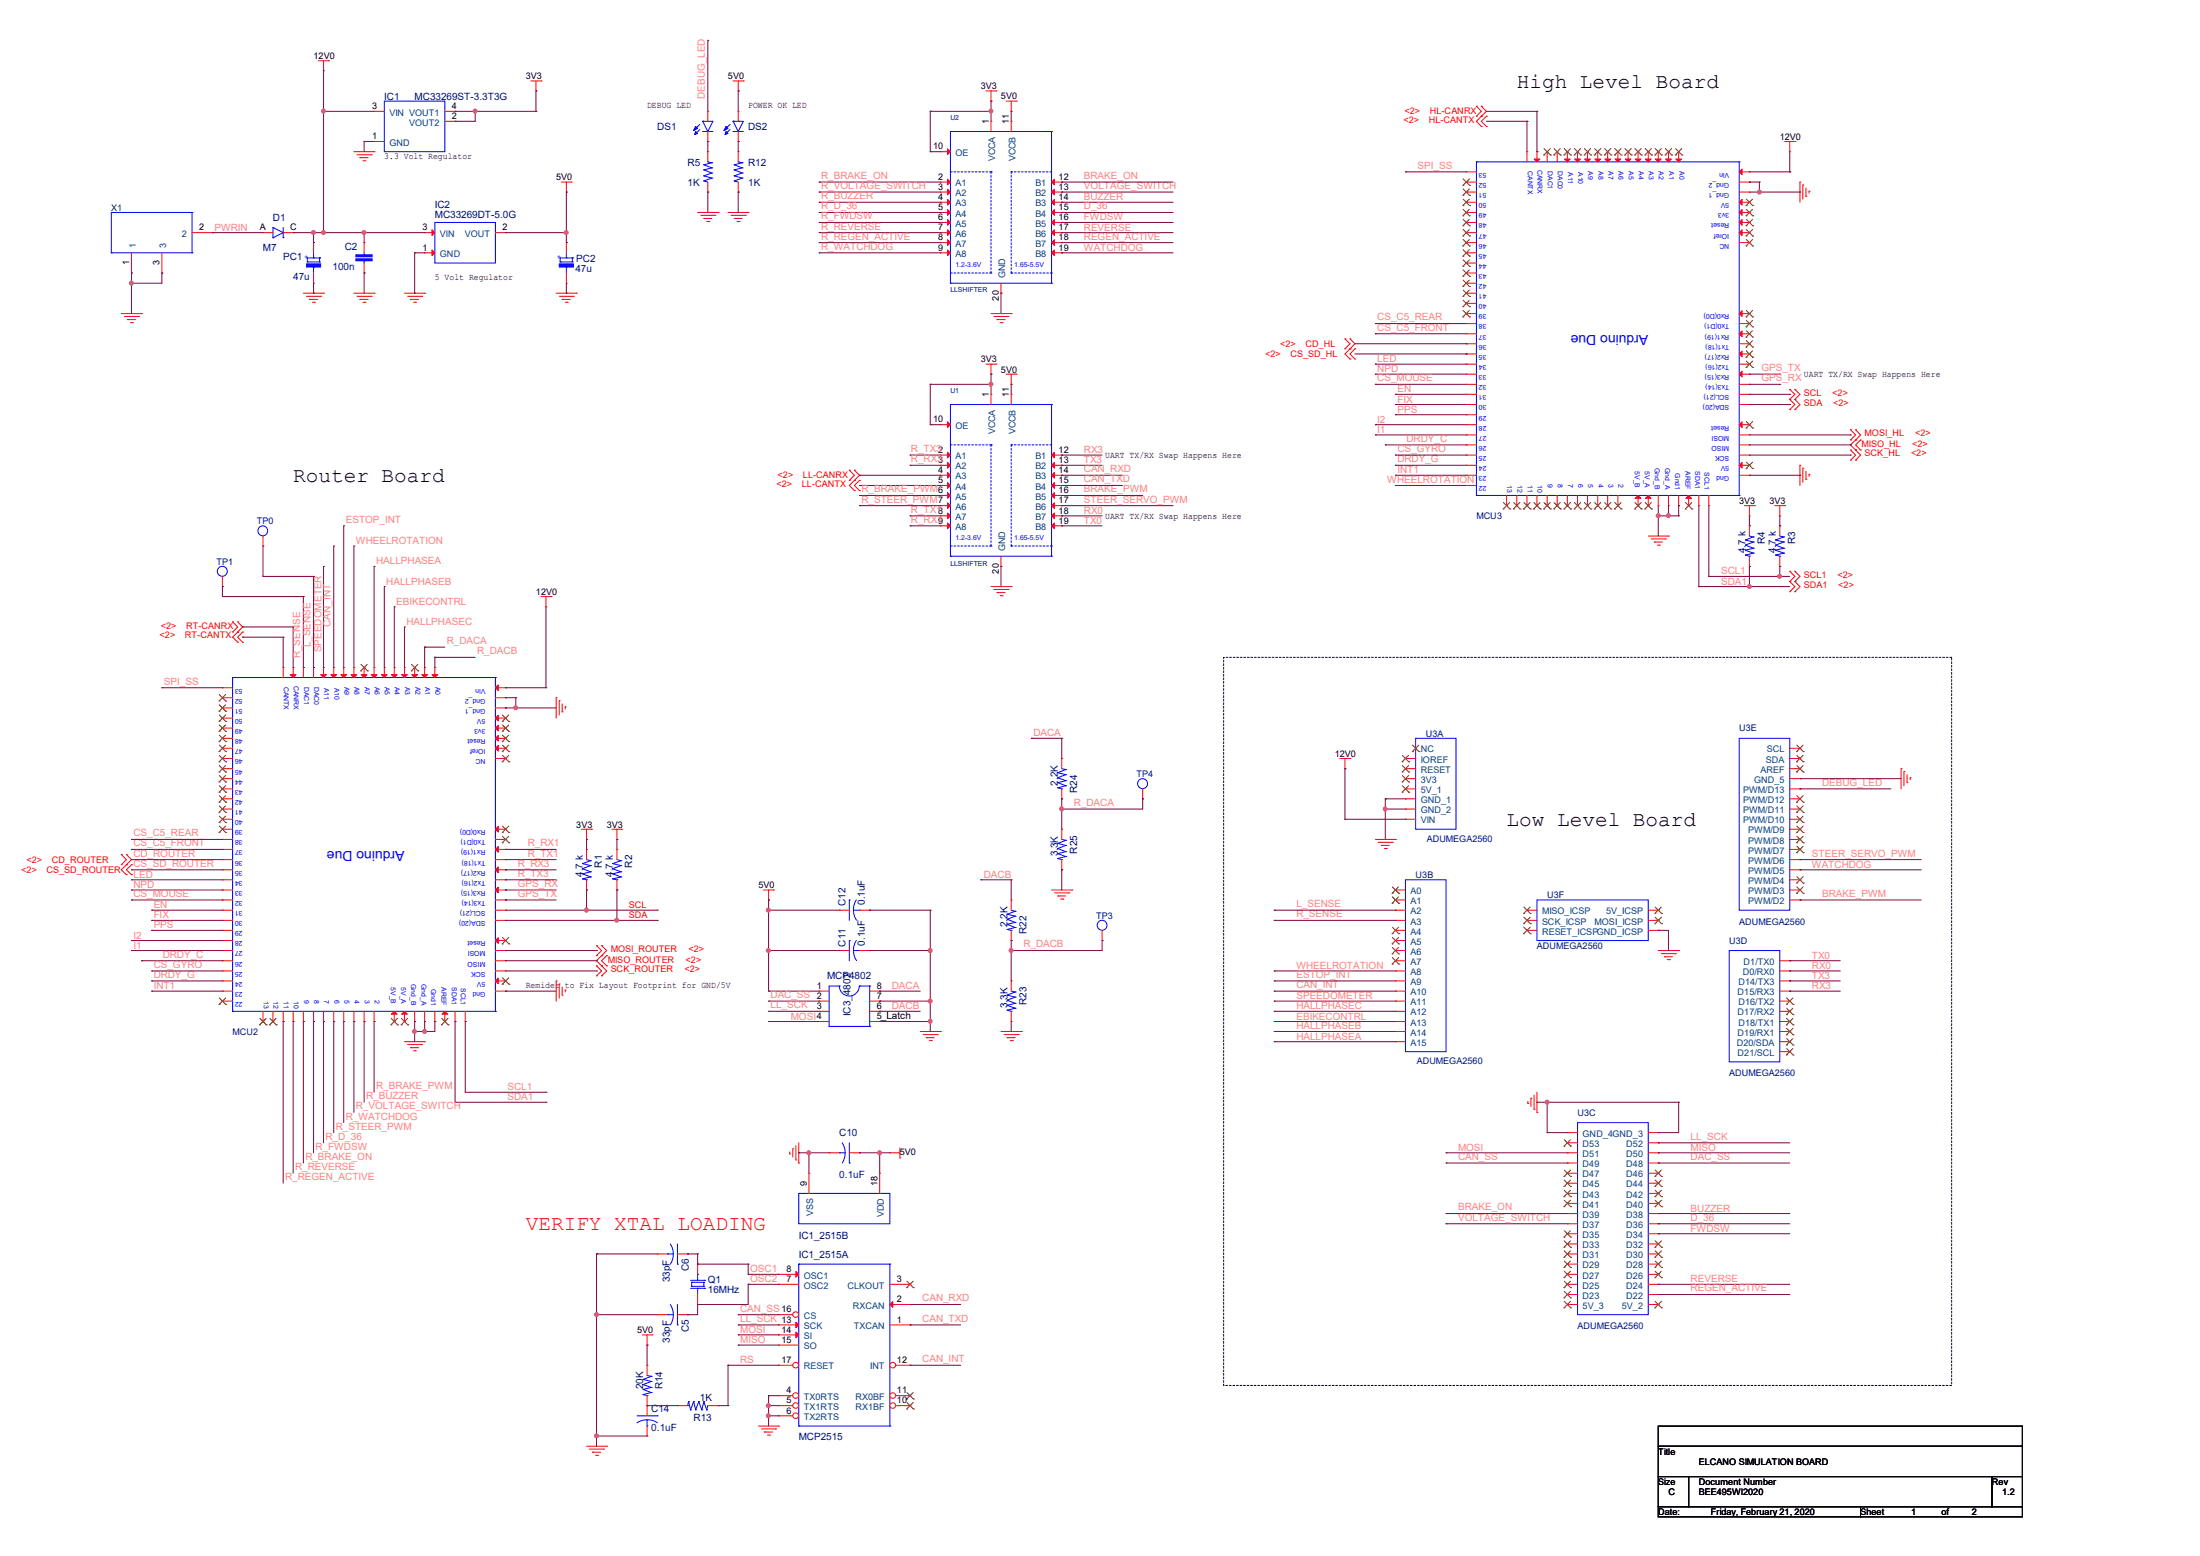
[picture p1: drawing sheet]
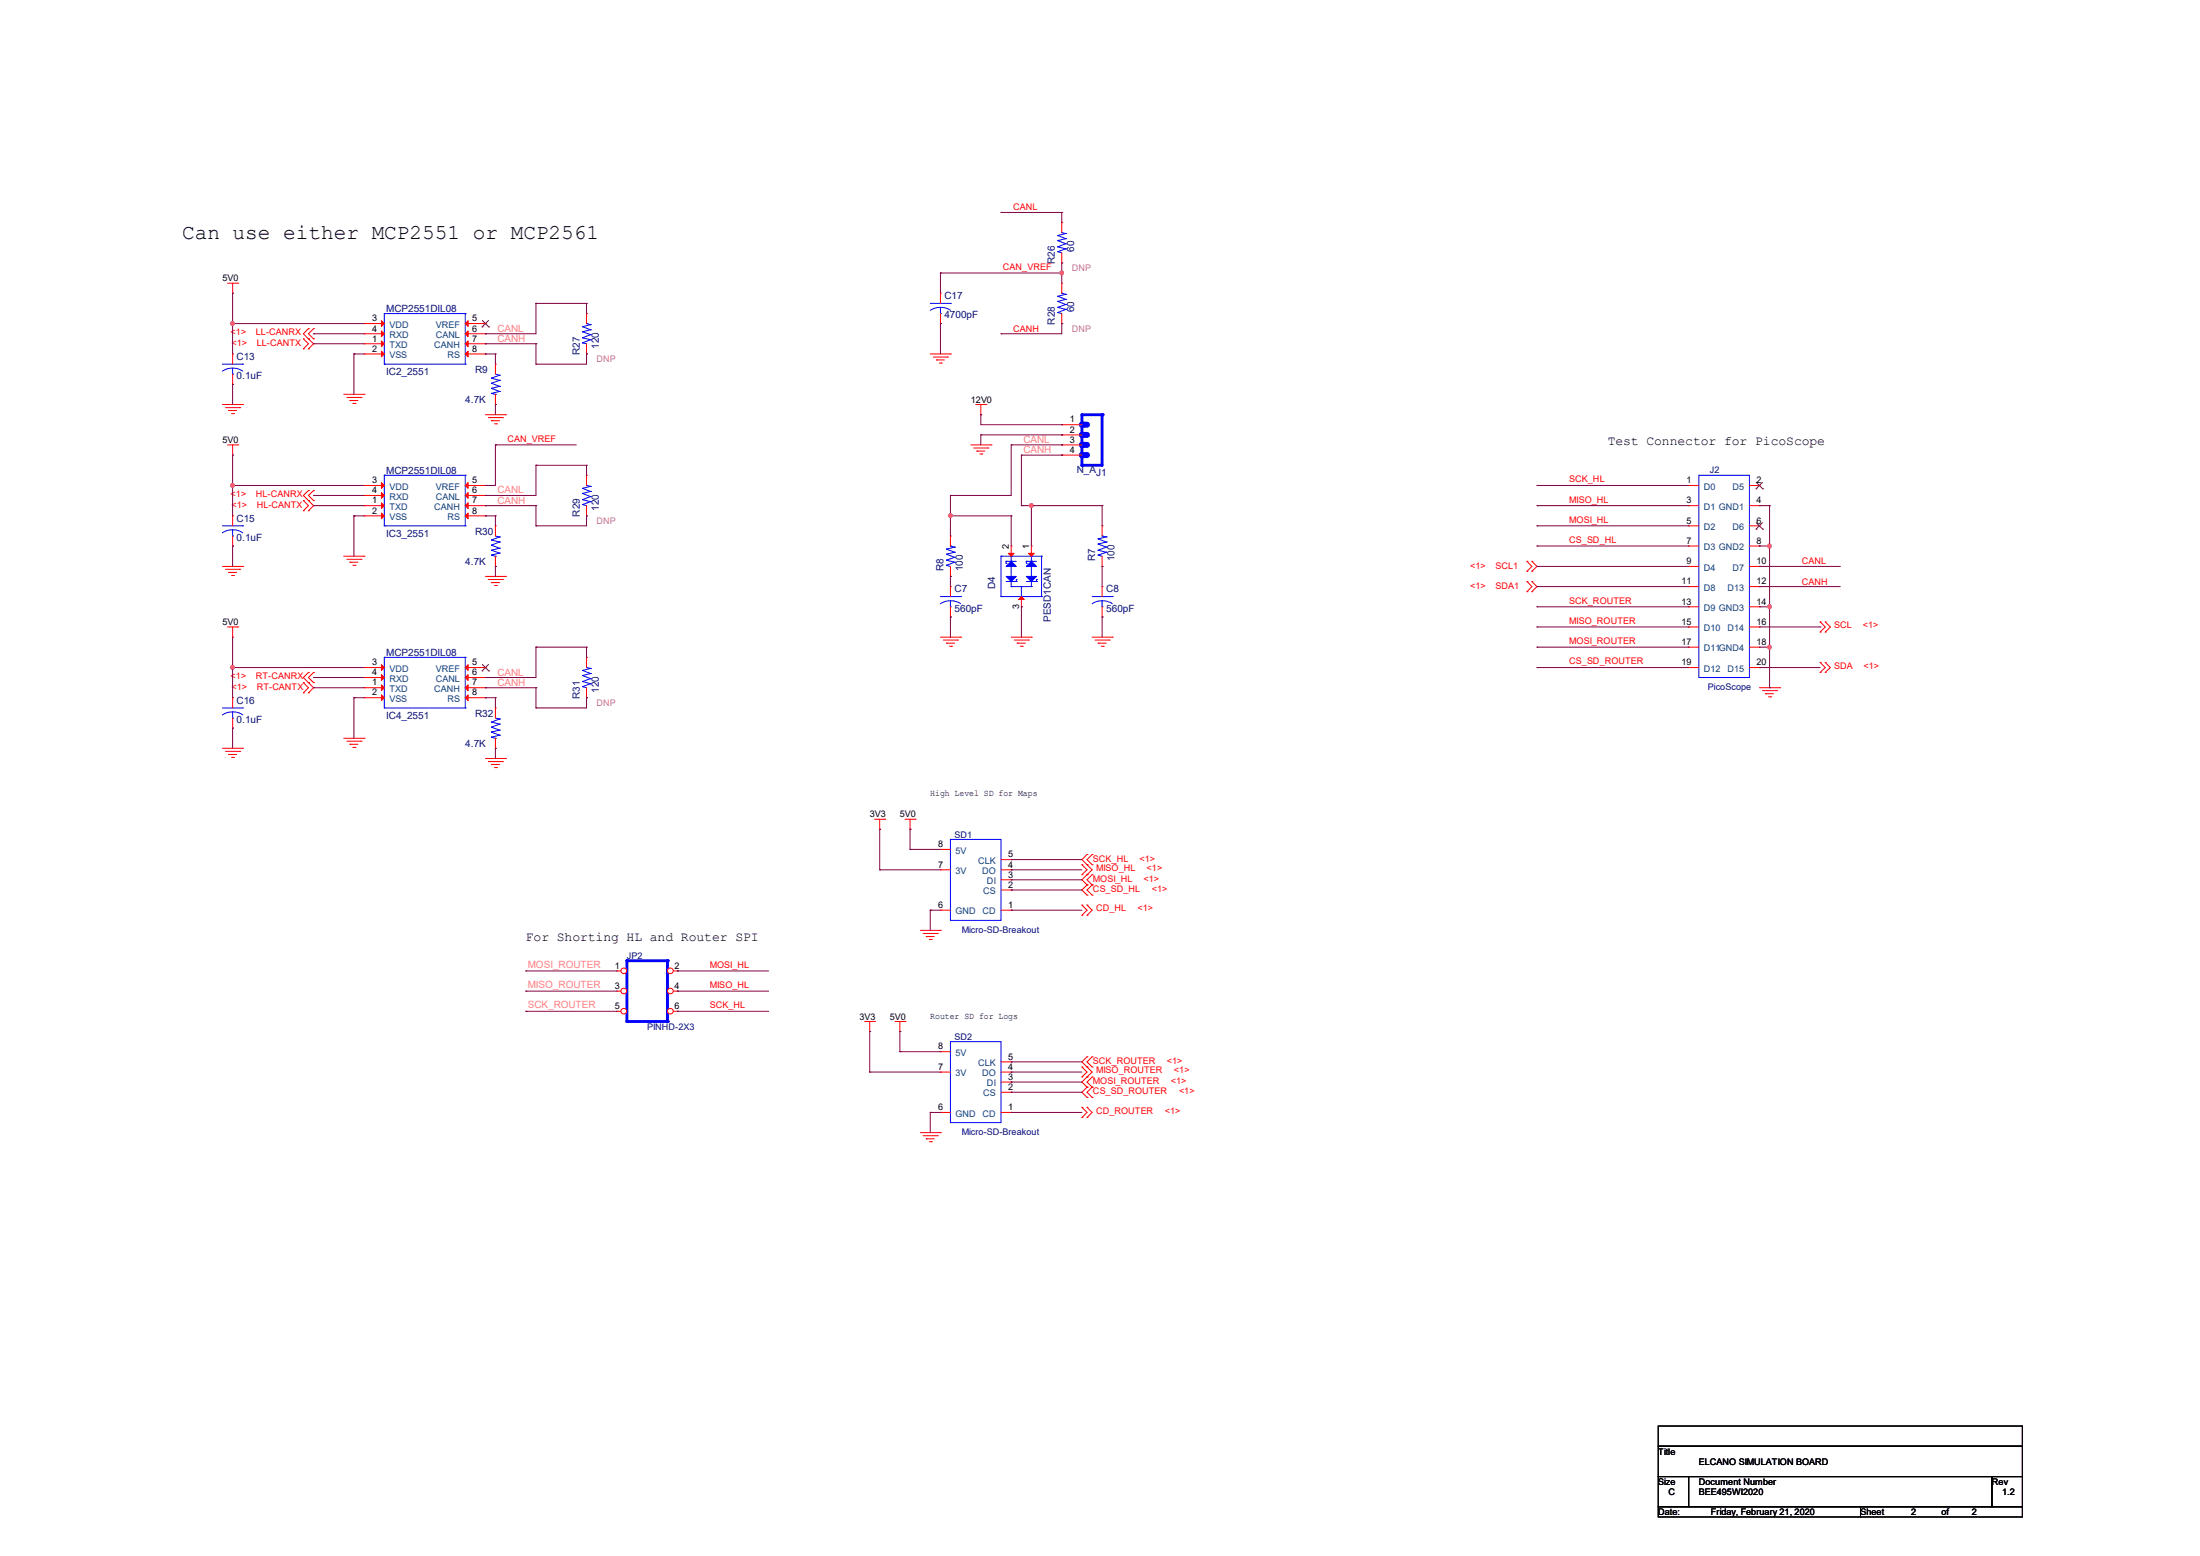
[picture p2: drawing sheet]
# OrCAD Capture schematic CARLA_SIMULATOR_PCB_1p2.DSN

## Sheets
1 PAGE1-MCU: size C; title: ELCANO SIMULATION BOARD; rev: 1.2; note: BEE495WI2020
2 PAGE2-CAN-SD: size C

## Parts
sheet PAGE1-MCU
C2  100n  [C0603-ROUND]
C5  33pF  [C1206]
C6  33pF  [C1206]
C10  0.1uF  [C1206]
C11  0.1uF  [C1206]
C12  0.1uF  [C1206]
C14  0.1uF  [C1206]
D1  M7  [SMB]
DS1  N_A  [LED3MM]
DS2  N_A  [LED3MM]
IC1  MC33269ST-3.3T3G  [SOT223]
IC1_2515  MCP2515  [DIP18]  (sections A,B)
IC2  MC33269DT-5.0G  [DPACK]
IC3_4802  MCP4802  [DIL08]
MCU2  DUE_NORMAL_  [DUE_NORMAL_]
MCU3  DUE_NORMAL_  [DUE_NORMAL_]
PC1  47u  [PANASONIC_D]
PC2  47u  [PANASONIC_D]
Q1  16MHz  [XTAL_ECS-160-20-46X]
R1  4.7 k  [0204_7]
R2  4.7 k  [0204_7]
R3  4.7 k  [0204_7]
R4  4.7 k  [0204_7]
R5  1K  [R1206]
R12  1K  [R1206]
R13  1K  [R1206]
R14  20K  [R1206]
R22  2.2K  [R1206]
R23  3.3K  [R1206]
R24  2.2K  [R1206]
R25  3.3K  [R1206]
TP0  TH_TP  [TH_TP]
TP1  TH_TP  [TH_TP]
TP3  TH_TP  [TH_TP]
TP4  TH_TP  [TH_TP]
U1  LLSHIFTER  [ELSHIFTER]
U2  LLSHIFTER  [ELSHIFTER]
U3  ADUMEGA2560  [MEGA2560]  (sections A,B,C,D,E,F)
X1  DC21MMX  [DC-21MM]
sheet PAGE2-CAN-SD
C7  560pF  [C1206]
C8  560pF  [C1206]
C13  0.1uF  [C1206]
C15  0.1uF  [C1206]
C16  0.1uF  [C1206]
C17  4700pF  [C1206]
D4  PESD1CAN  [SPARKFUN-DISCRETESEMI_SOT23-3]
IC2_2551  MCP2551DIL08  [IC-PACKAGE_DIL08]
IC3_2551  MCP2551DIL08  [IC-PACKAGE_DIL08]
IC4_2551  MCP2551DIL08  [IC-PACKAGE_DIL08]
J1  N_A  [SCREWTERMINAL-3_5MM-4]
J2  PicoScope  [HDR-2X10]
JP2  PINHD-2X3  [HDR-2x3]
R7  100  [R1206]
R8  100  [R1206]
R9  4.7K  [R1206]
R26  60  [R1206]
R27  120  [R1206]
R28  60  [R1206]
R29  120  [R1206]
R30  4.7K  [R1206]
R31  120  [R1206]
R32  4.7K  [R1206]
SD1  Micro-SD-Breakout  [ADA-MICROSD]
SD2  Micro-SD-Breakout  [ADA-MICROSD]

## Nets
3V3: IC1.2(VOUT2) IC1.4(VOUT1) R1.1 R2.1 R3.1 R4.1 SD1.7(3V) SD2.7(3V) U1.1(VCCA) U1.10(OE) U2.1(VCCA) U2.10(OE)
5V0: C10.1 C11.1 C12.1 C13.1 C15.1 C16.1 DS2.A IC1_2515.18(VDD) IC2.2(VOUT) IC2_2551.3(VDD) IC3_2551.3(VDD) IC3_4802.1 IC4_2551.3(VDD) PC2.+ R14.1 SD1.8(5V) SD2.8(5V) U1.11(VCCB) U2.11(VCCB)
12V0: C2.1 D1.C IC1.3(VIN) IC2.3(VIN) J1.1 MCU2.VIN MCU3.VIN PC1.+ U3.VIN
GND: C2.2 C5.2 C6.2 C7.2 C8.2 C10.2 C11.2 C12.2 C13.2 C14.2 C15.2 C16.2 C17.2 D4.3 IC1.1(GND) IC1_2515.4(TX0RTS) IC1_2515.5(TX1RTS) IC1_2515.6(TX2RTS) IC1_2515.9(VSS) IC2.1(GND) IC2_2551.2(VSS) IC3_2551.2(VSS) IC3_4802.5 IC3_4802.7 IC4_2551.2(VSS) J1.2 J2.4(GND1) J2.8(GND2) J2.14(GND3) J2.18(GND4) MCU2.GND1 MCU2.GND_1 MCU2.GND_2 MCU2.GND_A MCU2.GND_B MCU2.GND_ICSP MCU3.GND1 MCU3.GND_1 MCU3.GND_2 MCU3.GND_A MCU3.GND_B MCU3.GND_ICSP PC1.- PC2.- R5.1 R9.2 R12.1 R23.2 R25.2 R30.2 R32.2 SD1.6(GND) SD2.6(GND) U1.20(GND) U2.20(GND) U3.GND_1 U3.GND_2 U3.GND_3 U3.GND_4 U3.GND_5 U3.GND_ICSP X1.1 X1.3
BRAKE_ON: U2.12(B1) U3.39(D39)
BRAKE_PWM: U1.16(B5) U3.2(PWM/D2)
BUZZER: U2.14(B3) U3.38(D38)
CAN_INT: IC1_2515.12(INT) MCU2.A10 U3.A10
CAN_RXD: IC1_2515.2(RXCAN) U1.14(B3)
CAN_SS: IC1_2515.16(CS) U3.49(D49)
CAN_TXD: IC1_2515.1(TXCAN) U1.15(B4)
CAN_VREF: C17.1 IC3_2551.5(VREF) R26.1 R28.2
CANH: D4.1 IC2_2551.7(CANH) IC3_2551.7(CANH) IC4_2551.7(CANH) J1.4 J2.12(D13) R7.2 R27.1 R28.1 R29.1 R31.1
CANL: D4.2 IC2_2551.6(CANL) IC3_2551.6(CANL) IC4_2551.6(CANL) J1.3 J2.10(D7) R8.2 R26.2 R27.2 R29.2 R31.2
CD_HL: MCU3.36 SD1.1(CD)
CD_ROUTER: MCU2.36 SD2.1(CD)
CS_C5_FRONT: MCU2.37 MCU3.37
CS_C5_REAR: MCU2.38 MCU3.38
CS_GYRO: MCU2.25 MCU3.25
CS_MOUSE: MCU2.32 MCU3.32
CS_SD_HL: J2.7(D3) MCU3.35 SD1.2(CS)
CS_SD_ROUTER: J2.19(D12) MCU2.35 SD2.2(CS)
D_36: U2.15(B4) U3.36(D36)
DAC_SS: IC3_4802.2 U3.48(D48)
DACA: IC3_4802.8 R24.1
DACB: IC3_4802.6 R22.1
DEBUG_LED: DS1.A U3.13(PWM/D13)
DRDY_C: MCU2.26 MCU3.26
DRDY_G: MCU2.24 MCU3.24
EBIKECONTRL: MCU2.A4 U3.A13
EN: MCU2.31 MCU3.31
ESTOP_INT: MCU2.A9 U3.A9
FIX: MCU2.30 MCU3.30
FWDSW: U2.16(B5) U3.34(D34)
GPS_RX: MCU2.RX3 MCU3.TX3
GPS_TX: MCU2.TX3 MCU3.RX3
HALLPHASEA: MCU2.A6 U3.A15
HALLPHASEB: MCU2.A5 U3.A14
HALLPHASEC: MCU2.A3 U3.A12
HL-CANRX: IC3_2551.4(RXD) MCU3.CANRX
HL-CANTX: IC3_2551.1(TXD) MCU3.CANTX
I1: MCU2.27 MCU3.27
I2: MCU2.28 MCU3.28
INT1: MCU2.23 MCU3.23
L_SENSE: MCU2.DAC0 TP0.1 U3.A2
LED: MCU2.34 MCU3.34
LL-CANRX: IC2_2551.4(RXD) U1.4(A3)
LL-CANTX: IC2_2551.1(TXD) U1.5(A4)
LL_SCK: IC1_2515.13(SCK) IC3_4802.3 U3.52(D52)
MISO: IC1_2515.15(SO) U3.50(D50)
MISO_HL: J2.3(D1) JP2.4 MCU3.MISO_ICSP SD1.4(DO)
MISO_ROUTER: J2.15(D10) JP2.3 MCU2.MISO_ICSP SD2.4(DO)
MOSI: IC1_2515.14(SI) IC3_4802.4 U3.51(D51)
MOSI_HL: J2.5(D2) JP2.2 MCU3.MOSI_ICSP SD1.3(DI)
MOSI_ROUTER: J2.17(D11) JP2.1 MCU2.MOSI_ICSP SD2.3(DI)
NPD: MCU2.33 MCU3.33
OSC1: C6.1 IC1_2515.8(OSC1) Q1.2
OSC2: C5.1 IC1_2515.7(OSC2) Q1.1
PPS: MCU2.29 MCU3.29
PWRIN: D1.A X1.2
R_BRAKE_ON: MCU2.9 U2.2(A1)
R_BRAKE_PWM: MCU2.2 U1.6(A5)
R_BUZZER: MCU2.3 U2.4(A3)
R_D_36: MCU2.7 U2.5(A4)
R_DACA: MCU2.A1 R24.2 R25.1 TP4.1
R_DACB: MCU2.A0 R22.2 R23.1 TP3.1
R_FWDSW: MCU2.8 U2.6(A5)
R_REGEN_ACTIVE: MCU2.11 U2.8(A7)
R_REVERSE: MCU2.10 U2.7(A6)
R_RX1: MCU2.RX1 U1.9(A8)
R_RX3: MCU2.RX2 U1.3(A2)
R_SENSE: MCU2.DAC1 TP1.1 U3.A3
R_STEER_PWM: MCU2.6 U1.7(A6)
R_TX1: MCU2.TX1 U1.8(A7)
R_TX3: MCU2.TX2 U1.2(A1)
R_VOLTAGE_SWITCH: MCU2.4 U2.3(A2)
R_WATCHDOG: MCU2.5 U2.9(A8)
REGEN_ACTIVE: U2.18(B7) U3.22(D22)
REVERSE: U2.17(B6) U3.24(D24)
RS: IC1_2515.17(RESET) R13.1
RT-CANRX: IC4_2551.4(RXD) MCU2.CANRX
RT-CANTX: IC4_2551.1(TXD) MCU2.CANTX
RX0: U1.18(B7) U3.RX0(D0/RX0)
RX3: U1.12(B1) U3.RX3(D15/RX3)
SCK_HL: J2.1(D0) JP2.6 MCU3.SCK_ICSP SD1.5(CLK)
SCK_ROUTER: J2.13(D9) JP2.5 MCU2.SCK_ICSP SD2.5(CLK)
SCL: J2.16(D14) MCU2.SCL MCU3.SCL R1.2
SCL1: J2.9(D4) MCU2.SCL1 MCU3.SCL1 R3.2
SDA: J2.20(D15) MCU2.SDA MCU3.SDA R2.2
SDA1: J2.11(D8) MCU2.SDA1 MCU3.SDA1 R4.2
SPEEDOMETER: MCU2.A11 U3.A11
SPI_SS: MCU2.53 MCU3.53
STEER_SERVO_PWM: U1.17(B6) U3.6(PWM/D6)
TX0: U1.19(B8) U3.TX0(D1/TX0)
TX3: U1.13(B2) U3.TX3(D14/TX3)
VOLTAGE_SWITCH: U2.13(B2) U3.37(D37)
WATCHDOG: U2.19(B8) U3.5(PWM/D5)
WHEELROTATION: MCU2.A8 MCU3.22 U3.A8
N00469: C14.1 R13.2 R14.2
N00471: DS2.K(C) R12.2
N00472: DS1.K(C) R5.2
N35866: IC2_2551.8(RS) R9.1
N35982: C8.1 R7.1
N35986: C7.1 R8.1
N38622: IC3_2551.8(RS) R30.1
N38835: IC4_2551.8(RS) R32.1

Not connected (* = marked no-connect by the designer): IC1_2515 3(CLKOUT)* 10(RX1BF)* 11(RX0BF)*; IC2_2551 5(VREF)*; IC4_2551 5(VREF)*; J2 2(D5)* 6(D6)*; MCU2 3V3* 5V* 5V_A* 5V_B* 5V_ICSP* 12* 13* 22* 39* 40* 41* 42* 43* 44* 45* 46* 47* 48* 49* 50* 51* 52* A2* A7* AREF* IOREF* NC* RESET* RESET_ICSP* RX0* TX0*; MCU3 2* 3* 3V3* 4* 5* 5V* 5V_A* 5V_B* 5V_ICSP* 6* 7* 8* 9* 10* 11* 12* 13* 39* 40* 41* 42* 43* 44* 45* 46* 47* 48* 49* 50* 51* 52* A0* A1* A2* A3* A4* A5* A6* A7* A8* A9* A10* A11* AREF* DAC0* DAC1* IOREF* NC* RESET* RESET_ICSP* RX0* RX1* RX2* TX0* TX1* TX2*; U3 3(PWM/D3)* 3V3* 4(PWM/D4)* 5V_1* 5V_2* 5V_3* 5V_ICSP* 7(PWM/D7)* 8(PWM/D8)* 9(PWM/D9)* 10(PWM/D10)* 11(PWM/D11)* 12(PWM/D12)* 20(D20/SDA)* 21(D21/SCL)* 23(D23)* 25(D25)* 26(D26)* 27(D27)* 28(D28)* 29(D29)* 30(D30)* 31(D31)* 32(D32)* 33(D33)* 35(D35)* 40(D40)* 41(D41)* 42(D42)* 43(D43)* 44(D44)* 45(D45)* 46(D46)* 47(D47)* 53(D53)* A0* A1* A4* A5* A6* A7* AREF* IOREF* MISO_ICSP* MOSI_ICSP* NC* RESET* RESET_ICSP* RX1(D19/RX1)* RX2(D17/RX2)* SCK_ICSP* SCL* SDA* TX1(D18/TX1)* TX2(D16/TX2)*

## Notes on the sheets
sheet 1
- High Level Board
- DEBUG LED
- POWER OK LED
- 3.3 Volt Regulator
- 5 Volt Regulator
- UART TX/RX Swap Happens Here
- UART TX/RX Swap Happens Here
- Router Board
- UART TX/RX Swap Happens Here
- Low Level Board
- Remider to Fix Layout Footprint for GND/5V
- _Latch
- VERIFY XTAL LOADING
sheet 2
- Can use either MCP2551 or MCP2561
- Test Connector for PicoScope
- High Level SD for Maps
- For Shorting HL and Router SPI
- Router SD for Logs
